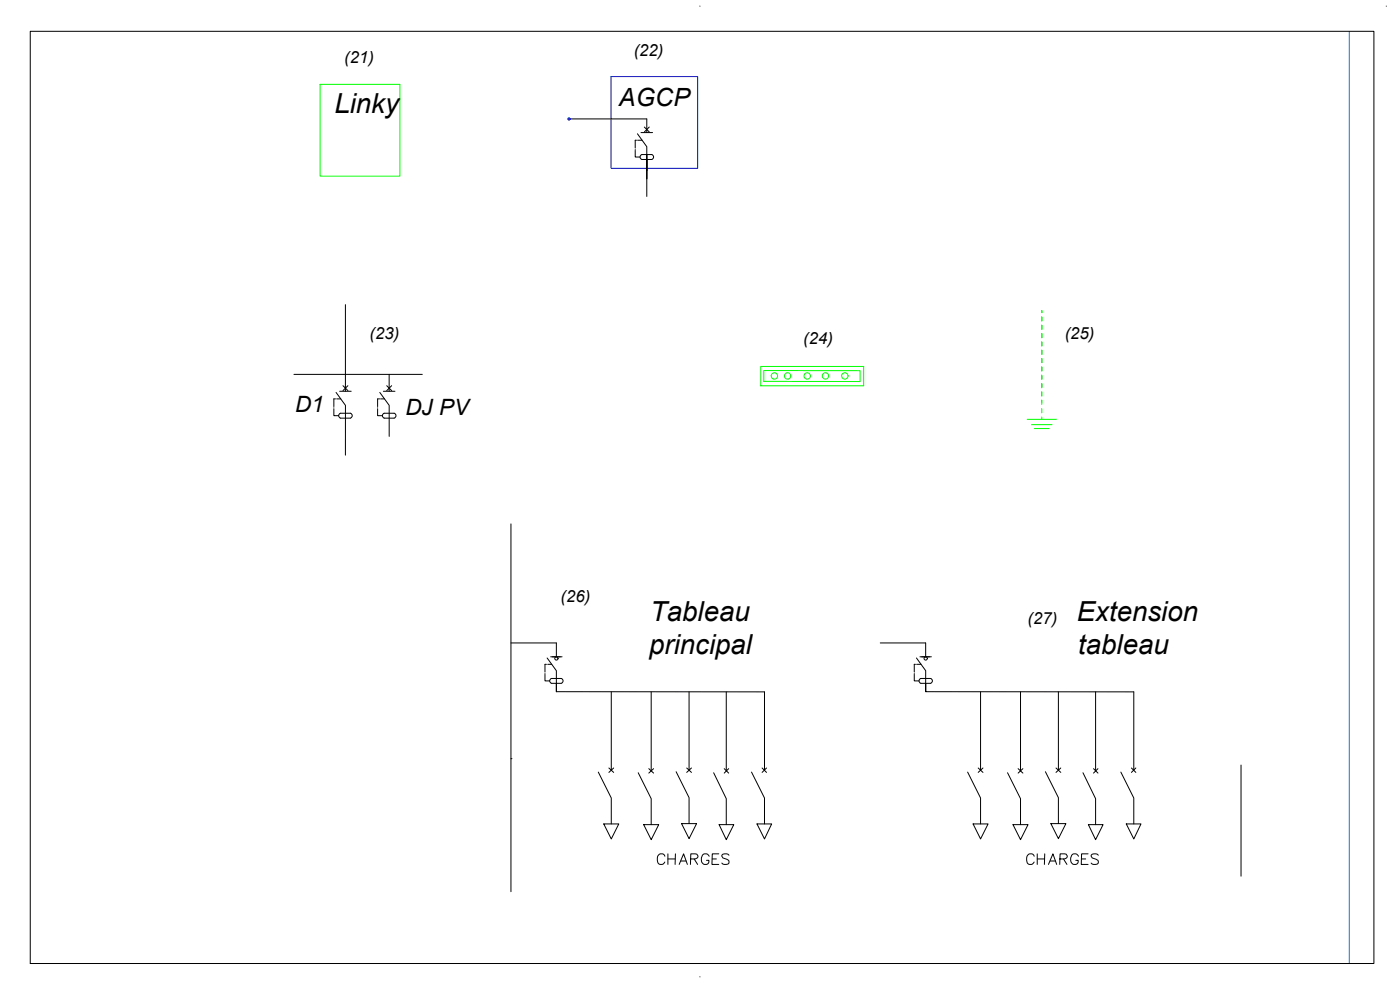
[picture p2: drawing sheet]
<svg xmlns="http://www.w3.org/2000/svg" width="420mm" height="297mm" viewBox="0 0 420 297" stroke-linecap="round" stroke-linejoin="round" font-family="sans-serif">
<!-- layer: PDF _Remplissages de solides -->
<g fill="#fff" stroke="#fff" stroke-width=".3">
<path d="M204.5 247.1h4.6l-2.3 4.5z"/>
<path d="M193.2 247.4h4.5l-2.3 4.5z"/>
<path d="M181.2 247.2h4.5l-2.2 4.5z"/>
<path d="M215.8 247.4h4.4l-2.2 4.5z"/>
<path d="M227.2 247.2h4.4l-2.2 4.5z"/>
<path d="M315.4 247.1h4.5l-2.3 4.5z"/>
<path d="M304 247.4h4.5l-2.2 4.5z"/>
<path d="M292 247.2h4.5l-2.2 4.5z"/>
<path d="M326.6 247.4h4.4l-2.2 4.5z"/>
<path d="M338 247.2h4.4l-2.1 4.5z"/>
</g>
<g fill="none" stroke="#000" stroke-width=".3">
<path d="M194.1 46.4v7.3M153.3 157.2v110.3M183.5 207.6v23.5M195.4 207.6v23.7M206.8 207.6v23.4M218 207.6v23.7M229.4 207.6v23.5M294.3 207.6v23.5M306.3 207.6v23.7M317.6 207.6v23.4M328.8 207.6v23.7M340.3 207.6v23.5"/>
<path d="M179.6 231.7l3.9 7.7v7.8M182.7 230.4l1.5 1.4M184.2 230.4l-1.5 1.4M191.5 231.9l3.9 7.7v7.8M194.7 230.6l1.5 1.4M196.2 230.6l-1.5 1.4M202.9 231.5l3.9 7.8v7.8M206.1 230.4l1.4 1.4M207.5 230.4l-1.4 1.4M214.2 231.9l3.8 7.7v7.8M217.3 230.6l1.4 1.4M218.7 230.6l-1.4 1.4"/>
<path d="M225.5 231.7l3.9 7.7v7.8M228.7 230.4l1.3 1.4M230 230.4l-1.3 1.4M290.4 231.7l3.9 7.7v7.8M293.6 230.4l1.4 1.4M295 230.4l-1.4 1.4M302.4 231.9l3.9 7.7v7.8M305.6 230.6l1.4 1.4M307 230.6l-1.4 1.4M313.7 231.5l3.9 7.8v7.8M316.9 230.4l1.5 1.4M318.4 230.4l-1.5 1.4"/>
<path d="M325 231.9l3.8 7.7v7.8M328.2 230.6l1.3 1.4M329.5 230.6l-1.3 1.4M336.4 231.7l3.9 7.7v7.8M339.6 230.4l1.3 1.4M340.9 230.4l-1.3 1.4M181.2 247.2h4.5l-2.2 4.5zM193.2 247.4h4.5l-2.3 4.5zM199.5 256.9a1.17 1.17 0 0 0-1.3-.7 1.17 1.17 0 0 0-.9 1.2 1.34 1.34 0 0 0 .2 1.6 1.34 1.34 0 0 0 1.5 .3l.5-.7M200.4 256.2v3.2M200.4 257.7h2.2M202.7 256.2l-.1 3.2"/>
<path d="M203.8 259.4l1.4-3.2 1.1 3.2M204.3 258.3h1.6M204.5 247.1h4.6l-2.3 4.5zM207.2 257.7h1.4a.86 .86 0 0 0 .9-.9l-.3-.5-1.9-.1-.1 3.2M208.3 257.7l1.1 1.7M212.8 256.9a1.22 1.22 0 0 0-1.3-.7 1.22 1.22 0 0 0-1 1.2 1.41 1.41 0 0 0 .3 1.5 1.41 1.41 0 0 0 1.5 .4l.3-.4 .1-.8h-.7M213.8 257.7h1.2M215.7 256.2h-1.9l-.1 3.2h2M215.8 247.4h4.4l-2.2 4.5zM218.8 256.6a1.49 1.49 0 0 0-2.2 0l.3 .8 .3 .1a1.74 1.74 0 0 1 1.6 .9v.5a1.54 1.54 0 0 1-2.2 0M227.2 247.2h4.4l-2.2 4.5zM292 247.2h4.5l-2.2 4.5z"/>
<path d="M304 247.4h4.5l-2.2 4.5zM310.4 256.9a1.17 1.17 0 0 0-1.4-.7 1.17 1.17 0 0 0-.9 1.2 1.65 1.65 0 0 0 .8 2 1.17 1.17 0 0 0 1.5-.8M311.3 257.7h2.1M311.3 256.2v3.2M313.5 256.2l-.1 3.2M314.7 259.4l1.3-3.2 1.1 3.2M315.2 258.3h1.5M315.4 247.1h4.5l-2.3 4.5zM318 257.7h1.5a.86 .86 0 0 0 .8-.9l-.3-.5-1.9-.1-.1 3.2M319.2 257.7l1 1.7M323.7 256.9a1.23 1.23 0 0 0-1.4-.7 1.23 1.23 0 0 0-1 1.2 1.41 1.41 0 0 0 .3 1.5 1.41 1.41 0 0 0 1.6 .4l.3-.4 .1-.8h-.7M324.6 257.7h1.2"/>
<path d="M326.5 256.2h-1.9l-.1 3.2h2M326.6 247.4h4.4l-2.2 4.5zM329.6 256.6a1.27 1.27 0 0 0-2.1 .3l.6 .6a1.74 1.74 0 0 1 1.5 .9v.5a1.54 1.54 0 0 1-2.1 0M338 247.2h4.4l-2.1 4.5z"/>
</g>
<!-- layer: Panneaux -->
<g fill="none" stroke="#000" stroke-width=".3">
<path d="M192.4 39.8h3.4M193.4 38.1l1.4 1.5M194.8 38.1l-1.4 1.5M190.6 45.1v2h1.5M190.6 44.7v.1M191 42.1h-.4v2.3M191.2 42.1h.1M191.3 40.1l2.8 3.9v9.7M191.5 42.1h1.2M192.2 46.6l.4-.2h3a.77 .77 0 0 1 .6 .7 .77 .77 0 0 1-.6 .8l-3-.1-.5-.4zM194.1 47.9v3.3v-3.3M194.1 46.3v12.6"/>
<path d="M100.5 119.7h-.3v2.3M100.8 119.7h.1M100.9 117.7l2.8 3.9v15M101.1 119.7h1.2M101.9 117.4h3.5M102.9 115.7l1.5 1.5M104.4 115.7l-1.5 1.5M113.7 119.7h-.4v2.3M113.9 119.7h.1M114 117.7l2.8 3.9v9.3M114.2 119.7h1.2M115.1 117.4h3.4"/>
<path d="M116.1 115.7l1.4 1.5M117.5 115.7l-1.4 1.5M100.2 122.7v2h1.4M100.2 122.4h.1M102.2 124h2.9M102.2 124a.77 .77 0 0 0-.6 .7 .77 .77 0 0 0 .6 .8h2.9M105.2 124a.77 .77 0 0 1 .5 .7 .77 .77 0 0 1-.5 .8M113.3 122.7v2h1.5M113.3 122.4h.1M115.3 124h3M115.3 124a.77 .77 0 0 0-.5 .7 .77 .77 0 0 0 .5 .8h3M118.3 124a.77 .77 0 0 1 .5 .7 .77 .77 0 0 1-.5 .8"/>
<path d="M163.9 199.3h-.3v2.3M164.1 199.3h.1M164.2 197.4l2.8 3.8v6.3v-2.5M164.4 199.3h1.2M165.3 197.1h3.4M274.7 199.3h-.3v2.3M274.9 199.3h.1M275 197.4l2.8 3.8v3.8M275.3 199.3h1.1M276.1 197.1h3.4M163.6 202.3v2h1.4M163.6 202h.1"/>
<path d="M165.1 203.8l.4-.2h2.9a.76 .76 0 0 1 .6 .7 .76 .76 0 0 1-.6 .7h-2.9l-.5-.5zM167 207.5l62.4 .1M274.4 202.3v2h1.4M274.4 202h.1M276 203.8l.4-.2h2.9a.76 .76 0 0 1 .5 .7 .76 .76 0 0 1-.5 .7h-2.9l-.5-.5zM277.8 207.5v-2.5v2.5l62.5 .1M153.3 227.6h.1"/>
</g>
<!-- layer: Calque1 -->
<g fill="none" stroke="#0f0" stroke-width=".3">
<path d="M312.7 93.2v.6M312.7 95v1.3M312.7 97.5v1.3M312.7 95.1v1.3M312.7 97.6v1.3M312.7 93.2v.7M228.3 109.9h30.9v5.9h-30.9zM229.2 111.2h28.9v3.3l-28.9-.1zM312.7 100v1.3M312.7 102.5v1.4M312.7 105v1.4M312.7 107.5v1.4"/>
<path d="M312.7 110v1.4M312.7 112.5v1.4M312.7 115v1.4M312.7 117.5v1.4M312.7 100.1v1.3M312.6 125.1v.7M312.7 120v1.4M312.7 122.6v1.3"/>
<circle cx="232.4" cy="112.8" r=".96"/>
<circle cx="236.4" cy="112.8" r=".96"/>
<circle cx="242.3" cy="112.8" r=".96"/>
<circle cx="247.7" cy="112.8" r=".96"/>
<circle cx="253.6" cy="112.8" r=".96"/>
</g>
<!-- layer: 0 -->
<path d="M96.1 25.3h23.9v27.5h-23.9z" fill="none" stroke="#0f0" stroke-width=".3"/>
<g fill="none" stroke="#00f" stroke-width=".3">
<path d="M183.4 23h26v27.5h-26z"/>
<circle cx="170.7" cy="35.7" r=".34"/>
</g>
<!-- layer: Calque1 -->
<path d="M170.7 35.7h23.4v4.1M103.7 91.4v26M88.2 112.3h38.5M116.8 112.3v5.1M153.3 192.9h13.7v4.2M264.2 192.9h13.6v4.2" fill="none" stroke="#000" stroke-width=".3"/>
<!-- layer: PDF_Panneaux -->
<g fill="none" stroke="#000" stroke-width=".3">
<circle cx="167" cy="197.6" r=".49"/>
<circle cx="277.8" cy="197.6" r=".49"/>
</g>
<!-- layer: PDF_Dimension -->
<path d="M165.8 197.1h2.4M276.6 197.1h2.4" fill="none" stroke="#000" stroke-width=".3"/>
<path d="M308.2 125.8h8.9M309.6 127.4h6.1M310.4 128.6h4.4" fill="none" stroke="#0f0" stroke-width=".3"/>
<!-- layer: Calque1 -->
<path d="M404.9 9.4v279.7" fill="none" stroke="#2776bb" stroke-width=".3"/>
<!-- layer: PDF _Texte -->
<path d="M9.1 9.4h403.2v279.7h-403.2z" fill="none" stroke="#000" stroke-width=".3"/>
<!-- layer: PDF2_Geometry -->
<path d="M210.1 1.8v.1M416 1.8v.1M210.1 293.1h.1" fill="none" stroke="#000" stroke-width=".3"/>
<!-- layer: SKV Cartouche -->
<path d="M372.4 229.5v33.4" fill="none" stroke="#000" stroke-width=".3"/>
<g font-size="8.3">
<text x="100.4" y="34">Linky</text>
<text x="195.1" y="186.3">Tableau</text>
<text x="323.2" y="186.3">Extension</text>
<text x="194.8" y="196.2">principal</text>
<text x="323.6" y="196.2">tableau</text>
</g>
<text font-size="7.5" x="185.8" y="31.8">AGCP</text>
<g font-size="6.7">
<text x="88.6" y="123.5">D1</text>
<text x="121.7" y="124.4">DJ PV</text>
</g>
<g font-size="5">
<text x="190.2" y="16.8">(22)</text>
<text x="103.3" y="18.8">(21)</text>
<text x="110.9" y="101.7">(23)</text>
<text x="319.6" y="101.9">(25)</text>
<text x="241.1" y="103.2">(24)</text>
<text x="168.2" y="180.5">(26)</text>
<text x="308.4" y="187.1">(27)</text>
</g>
</svg>
